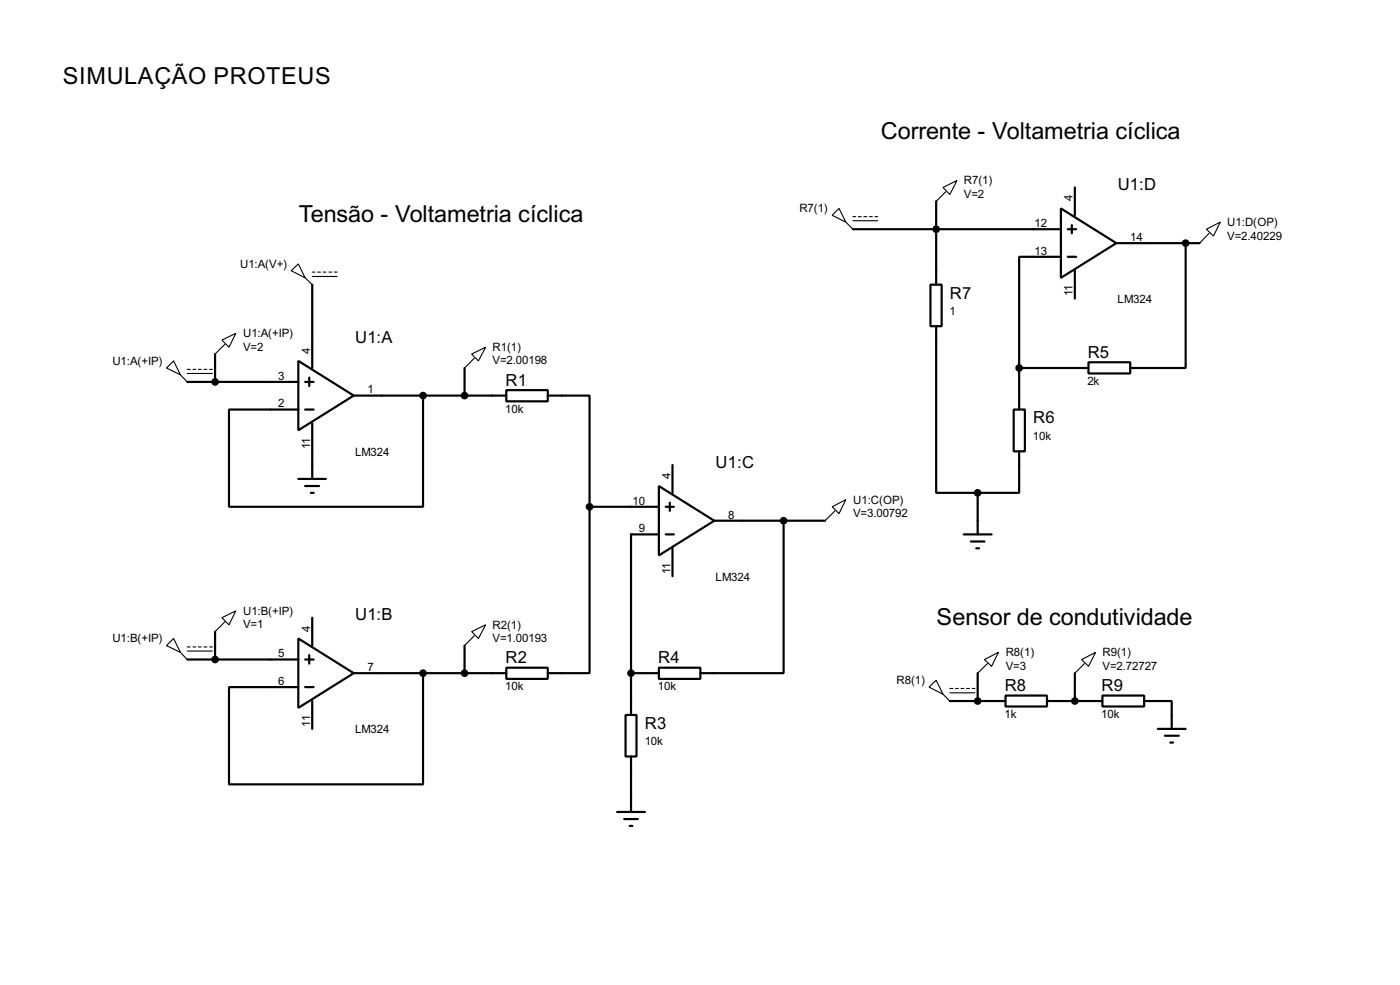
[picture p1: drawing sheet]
<svg xmlns="http://www.w3.org/2000/svg" width="256mm" height="180mm" viewBox="0 0 256 180" stroke-linecap="round" stroke-linejoin="round" font-family="sans-serif">
<g fill="none" stroke="#000" stroke-width=".4">
<path d="M171.5 36.9v15.2M194.4 38.2l10.1 6.3-10.1 6.4zM196.9 34.3v5.1M57.2 52.1v15.3M156.3 42h38.1M170.5 52.1h2v7.6h-2zM171.5 59.7v30.5h7.6M194.4 47h-7.7v20.4M195.6 42h1.6M195.6 47h1.6M196.4 41.2v1.5M196.9 49.6v5.1"/>
<path d="M204.5 44.5h15.3M217.2 44.5v22.9h-10.1M34.3 69.9h20.4M39.4 64.8v5.1M54.7 66.1l10.1 6.3-10.1 6.4zM55.9 69.9h1.6M55.9 75h1.6M56.7 69.1v1.6M57.2 77.5v10.2M64.8 72.4h28M77.5 72.4v20.4h-35.5v-17.8h12.7M85.1 67.4v5"/>
<path d="M92.8 71.4h7.6v2.1h-7.6zM100.4 72.4h7.6v20.4M185.7 75h2.1v7.6h-2.1zM186.7 67.4v7.6M186.7 67.4h12.7M199.4 66.3h7.7v2.1h-7.7zM54.7 87.7h5M55.9 89h2.6M57 90.2h.5M108 92.8v30.4h-7.6M108 92.8h12.7M120.7 89l10.2 6.3-10.2 6.4z"/>
<path d="M120.7 97.8h-5.1v33.1M122 92.8h1.5M122 97.8h1.5M122.7 92v1.5M123.2 85.1v5.1M130.9 95.3h20.3M143.6 95.3v27.9h-15.3M176.6 97.8h5.1M177.9 99.1h2.5M179.1 90.2v7.6M186.7 82.6v7.6h-7.6M39.4 115.6v5.1"/>
<path d="M54.7 116.9l10.1 6.3-10.1 6.4zM56.7 119.9v1.6M57.2 113.1v5.1M85.1 118.2v5M123.2 100.4v5.1M178.9 100.4h.5M34.3 120.7h20.4M55.9 120.7h1.6M55.9 125.8h1.6M57.2 128.3v5.1M64.8 123.2h28M77.5 123.2v20.4h-35.5v-17.8h12.7"/>
<path d="M92.8 122.2h7.6v2.1h-7.6zM114.6 130.9h2v7.6h-2zM115.6 123.2h5.1M115.6 138.5v10.1M120.7 122.2h7.6v2.1h-7.6zM174 128.3h10.2M179.1 123.2v5.1M184.2 127.3h7.6v2h-7.6zM191.8 128.3h10.2M196.9 123.2v5.1M202 127.3h7.6v2h-7.6zM209.6 128.3h5.1v5.1"/>
<path d="M212.1 133.4h5.1M213.4 134.7h2.6M214.4 135.9h.5M113.1 148.6h5.1M114.4 149.9h2.5M115.4 151.2h.5"/>
</g>
<g fill="none" stroke="#000" stroke-width=".2">
<path d="M152.5 39.4l1.2-1.2 1.3 2.5zM156.3 39.7h.5M157.3 39.7h.5M158.3 39.7h.5M159.3 39.7h.5M160.3 39.7h.5M172.8 34.3l2.5-1.2-1.3 2.5zM173.3 35.1l-1.8 1.8M53.4 49.6l1.3-1.3 1.2 2.6zM55.9 50.9l1.3 1.2M57.2 49.8h.5M57.2 50.6h4.6"/>
<path d="M58.2 49.8h.5M59.2 49.8h.5M60.3 49.8h.5M61.3 49.8h.5M155 40.7l1.3 1.3M156.3 40.4h4.5M221 42l2.6-1.3-1.3 2.5zM221.5 42.7l-1.7 1.8M30.5 67.4l1.3-1.3 1.3 2.5zM33.1 68.6l1.2 1.3M34.3 67.6h.6M34.3 68.4h4.6"/>
<path d="M35.4 67.6h.5M36.4 67.6h.5M37.4 67.6h.5M38.4 67.6h.5M40.7 62.3l2.5-1.3-1.2 2.6zM41.2 63l-1.8 1.8M86.4 64.8l2.6-1.2-1.3 2.5zM86.9 65.6l-1.8 1.8M152.5 92.8l2.5-1.3-1.3 2.5zM153 93.5l-1.8 1.8M30.5 118.2l1.3-1.3 1.3 2.5zM33.1 119.4l1.2 1.3"/>
<path d="M34.3 118.4h.6M34.3 119.2h4.6M35.4 118.4h.5M36.4 118.4h.5M37.4 118.4h.5M38.4 118.4h.5M40.7 113.1l2.5-1.3-1.2 2.6zM41.2 113.8l-1.8 1.8M86.4 115.6l2.6-1.2-1.3 2.5zM86.9 116.4l-1.8 1.8M170.2 125.8l1.3-1.3 1.3 2.6zM172.8 127.1l1.2 1.2"/>
<path d="M174 126h.6M174 126.8h4.6M175.1 126h.5M176.1 126h.5M177.1 126h.5M178.1 126h.5M180.4 120.7l2.5-1.3-1.2 2.6zM180.9 121.5l-1.8 1.7M198.2 120.7l2.5-1.3-1.3 2.6zM198.7 121.5l-1.8 1.7"/>
</g>
<g fill="#000" stroke="#000" stroke-width=".4">
<circle cx="171.5" cy="42" r=".5"/>
<circle cx="217.2" cy="44.5" r=".5"/>
<circle cx="39.4" cy="69.9" r=".5"/>
<circle cx="77.5" cy="72.4" r=".5"/>
<circle cx="85.1" cy="72.4" r=".5"/>
<circle cx="186.7" cy="67.4" r=".5"/>
<circle cx="108" cy="92.8" r=".5"/>
<circle cx="143.5" cy="95.3" r=".5"/>
<circle cx="179.1" cy="90.2" r=".5"/>
<circle cx="39.4" cy="120.7" r=".5"/>
<circle cx="77.5" cy="123.2" r=".5"/>
<circle cx="85.1" cy="123.2" r=".5"/>
<circle cx="115.6" cy="123.2" r=".5"/>
<circle cx="179.1" cy="128.3" r=".5"/>
<circle cx="196.9" cy="128.3" r=".5"/>
</g>
<g font-size="4.8">
<text x="11.5" y="15.3">SIMULAÇÃO PROTEUS</text>
<text x="161.4" y="25.4">Corrente - Voltametria cíclica</text>
<text x="54.7" y="40.7">Tensão - Voltametria cíclica</text>
<text x="171.6" y="114.4">Sensor de condutividade</text>
</g>
<g font-size="3.4">
<text x="204.8" y="34.8">U1:D</text>
<text x="174" y="54.7">R7</text>
<text x="65.1" y="62.8">U1:A</text>
<text x="199.3" y="65.5">R5</text>
<text x="92.6" y="70.6">R1</text>
<text x="189.3" y="77.5">R6</text>
<text x="131.1" y="85.6">U1:C</text>
<text x="65.1" y="113.6">U1:B</text>
<text x="92.6" y="121.4">R2</text>
<text x="120.6" y="121.4">R4</text>
<text x="184.1" y="126.5">R8</text>
<text x="201.8" y="126.5">R9</text>
<text x="118.2" y="133.4">R3</text>
</g>
<g font-size="2.4">
<text x="176.6" y="33.8">R7(1)</text>
<text x="146.4" y="38.8">R7(1)</text>
<text x="176.6" y="36.2">V=2</text>
<text x="189.5" y="41.6">12</text>
<text x="196.5" y="36.9" transform="rotate(-90 196.5 36.9)">4</text>
<text x="224.8" y="41.3">U1:D(OP)</text>
<text x="189.5" y="46.6">13</text>
<text x="207.1" y="44.1">14</text>
<text x="224.8" y="43.9">V=2.40229</text>
<text x="44" y="49">U1:A(V+)</text>
<text x="174" y="57.6">1</text>
<text x="196.5" y="54.3" transform="rotate(-90 196.5 54.3)">11</text>
<text x="204.7" y="55.4">LM324</text>
<text x="44.5" y="61.7">U1:A(+IP)</text>
<text x="44.5" y="64.2">V=2</text>
<text x="56.8" y="64.8" transform="rotate(-90 56.8 64.8)">4</text>
<text x="90.2" y="64.2">R1(1)</text>
<text x="20.6" y="66.7">U1:A(+IP)</text>
<text x="51" y="69.5">3</text>
<text x="67.4" y="72">1</text>
<text x="90.2" y="66.7">V=2.00198</text>
<text x="199.2" y="70.5">2k</text>
<text x="51" y="74.6">2</text>
<text x="92.6" y="75.5">10k</text>
<text x="56.8" y="82.2" transform="rotate(-90 56.8 82.2)">11</text>
<text x="65" y="83.4">LM324</text>
<text x="189.2" y="80.4">10k</text>
<text x="122.8" y="87.7" transform="rotate(-90 122.8 87.7)">4</text>
<text x="115.9" y="92.4">10</text>
<text x="133.4" y="94.9">8</text>
<text x="156.3" y="92.2">U1:C(OP)</text>
<text x="156.3" y="94.7">V=3.00792</text>
<text x="117" y="97.4">9</text>
<text x="122.8" y="105" transform="rotate(-90 122.8 105)">11</text>
<text x="131.1" y="106.3">LM324</text>
<text x="44.5" y="112.5">U1:B(+IP)</text>
<text x="20.6" y="117.6">U1:B(+IP)</text>
<text x="44.5" y="115">V=1</text>
<text x="56.8" y="115.6" transform="rotate(-90 56.8 115.6)">4</text>
<text x="90.2" y="115.1">R2(1)</text>
<text x="90.2" y="117.5">V=1.00193</text>
<text x="51" y="120.3">5</text>
<text x="51" y="125.4">6</text>
<text x="67.4" y="122.8">7</text>
<text x="164.2" y="125.2">R8(1)</text>
<text x="184.2" y="120.1">R8(1)</text>
<text x="184.2" y="122.6">V=3</text>
<text x="202" y="120.1">R9(1)</text>
<text x="202" y="122.6">V=2.72727</text>
<text x="92.6" y="126.4">10k</text>
<text x="120.5" y="126.4">10k</text>
<text x="184" y="131.4">1k</text>
<text x="201.8" y="131.4">10k</text>
<text x="56.8" y="133" transform="rotate(-90 56.8 133)">11</text>
<text x="65" y="134.2">LM324</text>
<text x="118.1" y="136.4">10k</text>
</g>
</svg>
